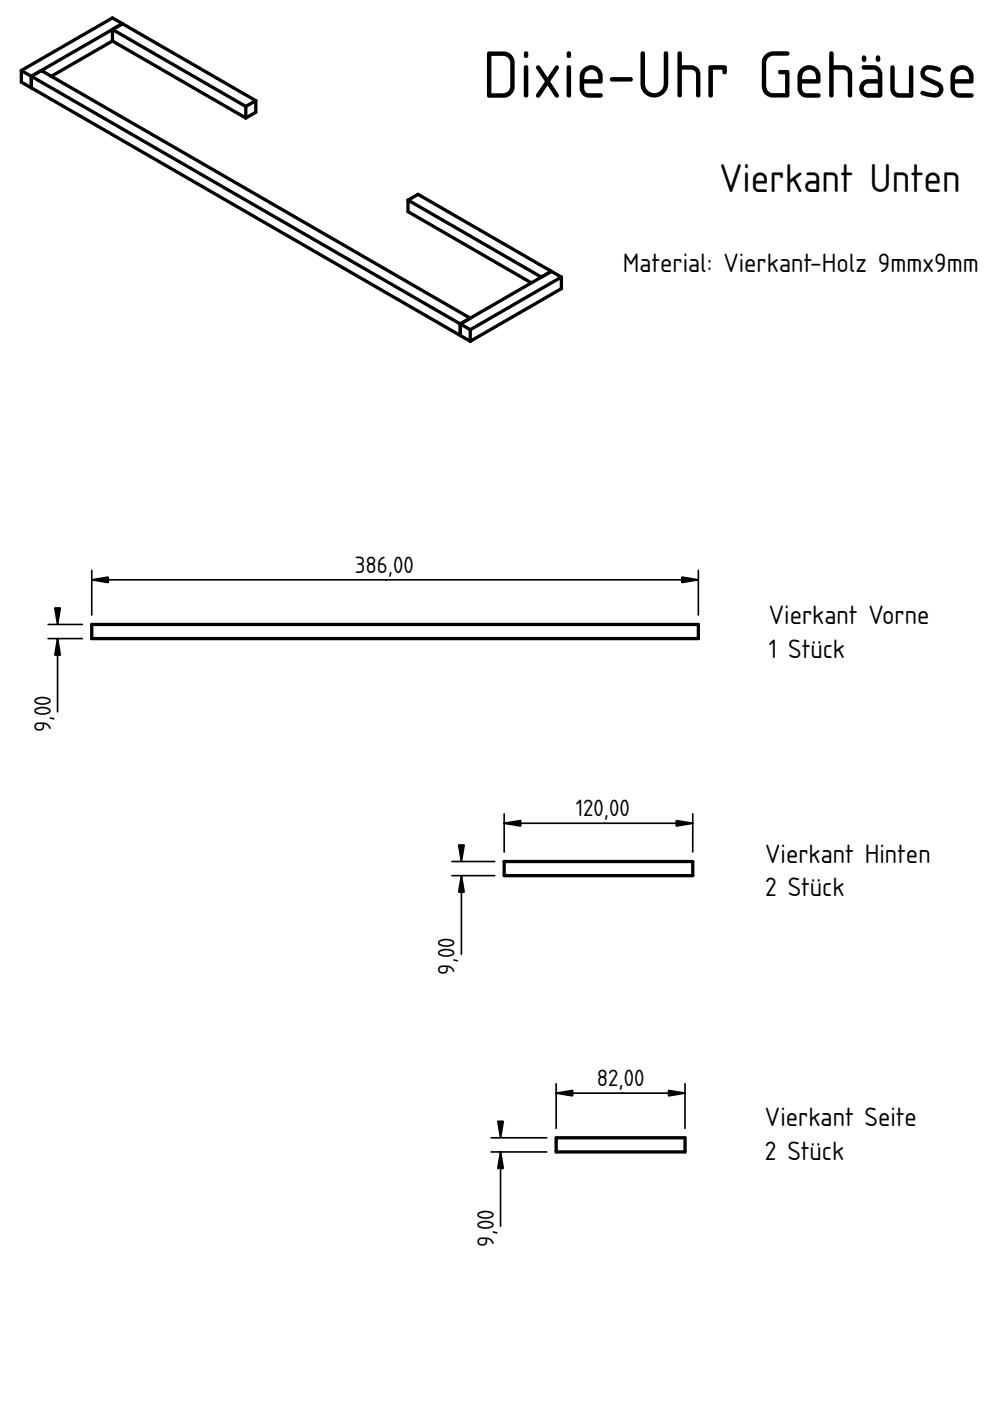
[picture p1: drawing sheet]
<svg xmlns="http://www.w3.org/2000/svg" width="210mm" height="297mm" viewBox="0 0 210 297" stroke-linecap="round" stroke-linejoin="round" font-family="sans-serif">
<path d="M61.6 38.4h.1M62.2 45.7h.1M83.8 133.9h.1" fill="none" stroke="#000" stroke-width=".21"/>
<path d="M19.5 132.4h128.6v3h-128.6z" fill-rule="evenodd" fill="#fff"/>
<path d="M19.5 132.4h128.6v3h-128.6z" fill="none" stroke="#000" stroke-width=".7"/>
<path d="M83.8 133.9h.1M126.9 184.2h.1" fill="none" stroke="#000" stroke-width=".21"/>
<path d="M10.2 135.4h7.3M10.2 132.4h7.3M12.2 135.4v15.5M19.5 120.9v9.5M19.5 122.9h128.6M148.1 120.9v9.5" fill="none" stroke="#000" stroke-width=".35"/>
<path d="M12.2 135.4l.6 3.5h-1.2zM11.6 128.9h1.2l-.6 3.5zM19.5 122.9l3.5-.6v1.2zM144.6 122.3l3.5 .6-3.5 .6z" fill="#000" stroke="#000" stroke-width=".35"/>
<path d="M106.9 182.7h40v3h-40z" fill-rule="evenodd" fill="#fff"/>
<path d="M106.9 182.7h40v3h-40z" fill="none" stroke="#000" stroke-width=".7"/>
<path d="M126.9 184.2h.1M131.6 242.7h.1" fill="none" stroke="#000" stroke-width=".21"/>
<path d="M106.9 172.6v8.1M106.9 174.6h40M146.9 172.6v8.1M95.8 185.7h9.1M95.8 182.7h9.1M97.8 185.7v16.6" fill="none" stroke="#000" stroke-width=".35"/>
<path d="M106.9 174.6l3.5-.6v1.1zM143.4 174l3.5 .6-3.5 .5zM97.8 185.7l.6 3.5h-1.2zM97.2 179.2h1.2l-.6 3.5z" fill="#000" stroke="#000" stroke-width=".35"/>
<path d="M117.9 241.2h27.3v3h-27.3z" fill-rule="evenodd" fill="#fff"/>
<path d="M117.9 241.2h27.3v3h-27.3z" fill="none" stroke="#000" stroke-width=".7"/>
<path d="M61.8 38.1h.1M131.6 242.7h.1" fill="none" stroke="#000" stroke-width=".21"/>
<path d="M117.9 229.8v9.4M117.9 231.8h27.3M145.2 229.8v9.4M104.1 244.2h11.8M104.1 241.2h11.8M106.1 244.2v15.8" fill="none" stroke="#000" stroke-width=".35"/>
<path d="M117.9 231.8l3.5-.6v1.2zM141.7 231.2l3.5 .6-3.5 .6zM106.1 244.2l.6 3.5h-1.2zM105.5 237.7h1.2l-.6 3.5z" fill="#000" stroke="#000" stroke-width=".35"/>
<path d="M4.5 15l19.3-11.2 30.4 17.5v2.5l-2.1 1.2-28.3-16.3-12.9 7.5 88.8 51.3 13-7.5-26.2-15.1v-2.5l2.1-1.2 30.4 17.6v2.4l-19.3 11.2-95.2-55z" fill-rule="evenodd" fill="#fff"/>
<path d="M61.8 38.1h.1" fill="none" stroke="#000" stroke-width=".21"/>
<path d="M6.6 16.2l2.2-1.2 90.9 52.5-2.1 1.2z" fill-rule="evenodd" fill="#fff"/>
<path d="M61.8 38.1h.1" fill="none" stroke="#000" stroke-width=".21"/>
<path d="M6.6 16.2l91 52.5v2.4l-91-52.5z" fill-rule="evenodd" fill="#fff"/>
<path d="M61.8 38.1h.1" fill="none" stroke="#000" stroke-width=".21"/>
<g fill="#fff">
<path d="M23.8 6.2l2.2-1.2 28.2 16.3-2.1 1.3z" fill-rule="evenodd"/>
<path d="M23.8 6.2l28.3 16.4v2.4l-28.3-16.3z" fill-rule="evenodd"/>
<path d="M86.5 42.4l2.1-1.2 28.3 16.3-2.1 1.3z" fill-rule="evenodd"/>
<path d="M86.5 42.4l28.3 16.4-2.1 1.2-26.2-15.1z" fill-rule="evenodd"/>
<path d="M99.7 69.9l19.3-11.1v2.4l-19.3 11.2z" fill-rule="evenodd"/>
<path d="M4.5 15l19.3-11.2 2.2 1.2-19.4 11.2z" fill-rule="evenodd"/>
<path d="M97.6 68.7l19.3-11.2 2.1 1.3-19.3 11.1z" fill-rule="evenodd"/>
<path d="M8.8 15l15-8.8v2.5l-12.9 7.5z" fill-rule="evenodd"/>
<path d="M52.1 22.6l2.1-1.3v2.5l-2.1 1.2z" fill-rule="evenodd"/>
<path d="M97.6 68.7l2.1 1.2v2.5l-2.1-1.3z" fill-rule="evenodd"/>
<path d="M4.5 15l2.1 1.2v2.4l-2.1-1.2z" fill-rule="evenodd"/>
</g>
<g fill="none" stroke="#000" stroke-width=".7">
<path d="M4.5 15v2.4l2.1 1.2M4.5 15l19.3-11.2 30.4 17.5M4.5 15l2.1 1.2M6.6 16.2v2.4M6.6 18.6l93.1 53.8M6.6 16.2l93.1 53.7M8.8 15l90.9 52.5M23.8 6.2l2.2-1.2-19.4 11.2M23.8 8.7l-12.9 7.5M23.8 6.2v2.5M23.8 8.7l28.3 16.3M23.8 6.2l28.3 16.4"/>
<path d="M52.1 22.6v2.4M54.2 21.3l-2.1 1.3M54.2 21.3v2.5l-2.1 1.2M86.5 42.4l2.1-1.2 30.4 17.6M86.5 42.4v2.5l26.2 15.1M86.5 42.4l28.3 16.4M116.9 57.5l-19.3 11.2v2.4M119 58.8l-19.3 11.1M119 58.8v2.4l-19.3 11.2M99.7 69.9v2.5"/>
</g>
<text font-size="13.3" x="102.3" y="20.7">Dixie-Uhr Gehäuse</text>
<text font-size="8" x="152.5" y="40.8">Vierkant Unten</text>
<g font-size="5.3">
<text x="132.1" y="57.6">Material: Vierkant-Holz 9mmx9mm</text>
<text x="163" y="132.4">Vierkant Vorne</text>
<text x="163" y="139.5">1 Stück</text>
<text x="162.3" y="182.9">Vierkant Hinten</text>
<text x="162.3" y="190">2 Stück</text>
<text x="162.2" y="238.8">Vierkant Seite</text>
<text x="162.2" y="245.9">2 Stück</text>
</g>
<g font-size="4.7">
<text x="75.2" y="121.5">386,00</text>
<text x="10.8" y="155.2" transform="rotate(-90 10.8 155.2)">9,00</text>
<text x="122.1" y="173.1">120,00</text>
<text x="96.4" y="206.6" transform="rotate(-90 96.4 206.6)">9,00</text>
<text x="126.5" y="230.3">82,00</text>
<text x="104.7" y="264.3" transform="rotate(-90 104.7 264.3)">9,00</text>
</g>
</svg>
